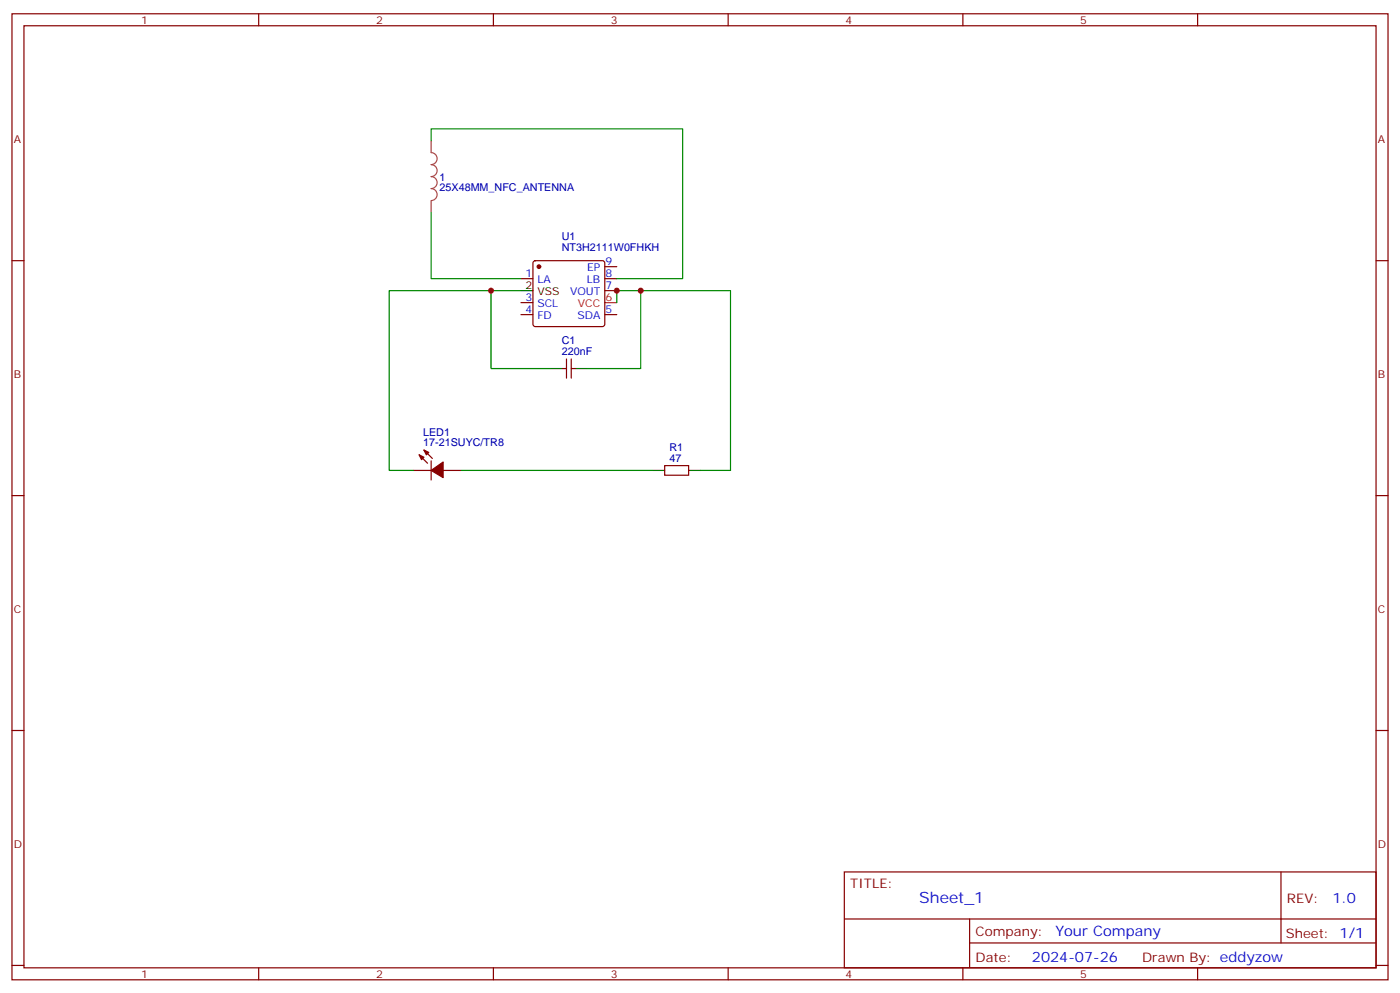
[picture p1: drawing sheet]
<svg xmlns="http://www.w3.org/2000/svg" width="412mm" height="292mm" viewBox="0 0 412 292" stroke-linecap="round" stroke-linejoin="round" font-family="sans-serif">
<g fill="none" stroke="#870000" stroke-width=".35">
<path d="M3.5 4.1h405.4v284.3h-405.4zM7.1 7.6h398.2v277.3h-398.2zM76.2 4.1v3.5M145.3 4.1v3.5M214.5 4.1v3.5M283.6 4.1v3.5M352.8 4.1v3.5M3.5 76.7h3.6M157.2 76.9l.5-.2h19.7l.5 .2 .3 .5v18l-.3 .5-.5 .2h-19.7l-.5-.2-.2-.5v-18zM178.2 78.5h3.5M405.3 76.7h3.6M153.5 82h3.5"/>
<path d="M153.5 92.6h3.5M153.5 89.1h3.5M178.2 82h3.5M178.2 85.5h3.5M178.2 92.6h3.5M165.8 108.5h1.1M166.9 105.7v5.6M168.3 105.7v5.6M168.3 108.5h1M121.7 138.5h5.3M123.5 133.9l2.4 2.4M124.9 132.5l2.5 2.4"/>
<path d="M127 135.6v5.7M130.5 138.5h5.3M195.8 137.1h7v2.8h-7zM3.5 145.9h3.6M405.3 145.9h3.6M3.5 215h3.6M405.3 215h3.6M248.7 256.6h156.6v28.3h-156.6zM377.3 256.7v20.8M248.7 270.5h156.5M285.6 277.5h119.6M285.6 270.5v14.1"/>
<path d="M3.5 284.2h3.6M76.2 284.9v3.5M145.3 284.9v3.5M214.5 284.9v3.5M283.6 284.9v3.5M352.8 284.9v3.5M405.3 284.2h3.6"/>
</g>
<path d="M178.2 89.1h3.5" fill="none" stroke="#f00" stroke-width=".35"/>
<path d="M153.5 85.5h3.5M162.3 108.5h3.5M169.3 108.5h3.6M192.3 138.5h3.5M202.8 138.5h3.6" fill="none" stroke="#000" stroke-width=".35"/>
<g fill="#870000" stroke="#870000" stroke-width=".35">
<path d="M123.5 133.9l1.4 .7-.7 .7z"/>
<path d="M124.9 132.5l1.4 .7-.7 .7z"/>
<path d="M127 138.5l3.5-2.5v4.6z"/>
<circle cx="158.7" cy="78.5" r=".53"/>
</g>
<path d="M127 41.5v3.4a1.76 1.76 0 0 1 1.8 1.8 1.76 1.76 0 0 1-1.8 1.8 1.76 1.76 0 0 1 1.8 1.7 1.76 1.76 0 0 1-1.8 1.8 1.76 1.76 0 0 1 1.8 1.7 1.76 1.76 0 0 1-1.8 1.8 1.76 1.76 0 0 1 1.8 1.8 1.76 1.76 0 0 1-1.8 1.7M127 59.1v3.5" fill="none" stroke="#a64a4a" stroke-width=".35"/>
<path d="M127 41.5v-3.6h74.1v44.1h-19.4M127 62.6v19.4h26.5M144.6 85.5h-29.9v53h7M153.5 85.5h-8.9v23h17.7M181.7 89.1v-3.6h7v23h-15.8M188.7 85.5h26.5v53h-8.8M135.8 138.5h56.5" fill="none" stroke="#008700" stroke-width=".35"/>
<g fill="#c00">
<circle cx="181.7" cy="85.5" r=".88"/>
<circle cx="144.6" cy="85.5" r=".88"/>
<circle cx="188.7" cy="85.5" r=".88"/>
</g>
<text font-size="4.6" fill="#00f" x="270.8" y="265.7">Sheet_1</text>
<g font-size="4.2" fill="#00f">
<text x="392.5" y="265.9">1.0</text>
<text x="310.9" y="275.5">Your Company</text>
<text x="304" y="283.3">2024-07-26</text>
</g>
<g font-size="3.9" fill="#800">
<text x="250.5" y="261.2">TITLE:</text>
<text x="379.1" y="265.9">REV:</text>
<text x="287.4" y="275.4">Company:</text>
<text x="378.7" y="276">Sheet: 1/1</text>
<text x="287.4" y="283.1">Date:</text>
<text x="336.4" y="283.2">Drawn By: eddyzow</text>
</g>
<g font-size="3.2" fill="#800">
<text x="41.6" y="7.1">1</text>
<text x="110.8" y="7.1">2</text>
<text x="179.9" y="7.1">3</text>
<text x="249.1" y="7.1">4</text>
<text x="318.2" y="7.1">5</text>
<text x="4.1" y="42.2">A</text>
<text x="405.9" y="42.2">A</text>
<text x="4.1" y="111.3">B</text>
<text x="405.9" y="111.3">B</text>
<text x="4.1" y="180.4">C</text>
<text x="405.9" y="180.4">C</text>
<text x="4.1" y="249.6">D</text>
<text x="405.9" y="249.6">D</text>
<text x="41.6" y="287.9">1</text>
<text x="110.8" y="287.9">2</text>
<text x="179.9" y="287.9">3</text>
<text x="249.1" y="287.9">4</text>
<text x="318.2" y="287.9">5</text>
</g>
<g font-size="3.2" fill="#000080">
<text x="129.5" y="53.2">1</text>
<text x="129.5" y="56.3">25X48MM_NFC_ANTENNA</text>
<text x="165.5" y="70.7">U1</text>
<text x="165.5" y="73.8">NT3H2111W0FHKH</text>
<text x="165.5" y="101.4">C1</text>
<text x="165.5" y="104.6">220nF</text>
<text x="124.6" y="131.4">17-21SUYC/TR8</text>
<text x="124.6" y="128.3">LED1</text>
<text x="197.2" y="136">47</text>
<text x="197.2" y="132.8">R1</text>
</g>
<g font-size="3.2" fill="#00f">
<text x="154.8" y="81.7">1</text>
<text x="158.3" y="83.4">LA</text>
<text x="172.9" y="83.4">LB</text>
<text x="172.9" y="79.9">EP</text>
<text x="178.3" y="78.1">9</text>
<text x="178.3" y="81.7">8</text>
<text x="154.8" y="88.7">3</text>
<text x="167.9" y="87">VOUT</text>
<text x="178.3" y="85.2">7</text>
<text x="154.8" y="92.3">4</text>
<text x="158.3" y="94">FD</text>
<text x="158.3" y="90.5">SCL</text>
<text x="170.1" y="94">SDA</text>
<text x="178.3" y="92.3">5</text>
</g>
<g font-size="3.2">
<text x="154.8" y="85.2">2</text>
<text x="158.3" y="87">VSS</text>
</g>
<g font-size="3.2" fill="#f00">
<text x="178.3" y="88.7">6</text>
<text x="170.2" y="90.5">VCC</text>
</g>
</svg>
